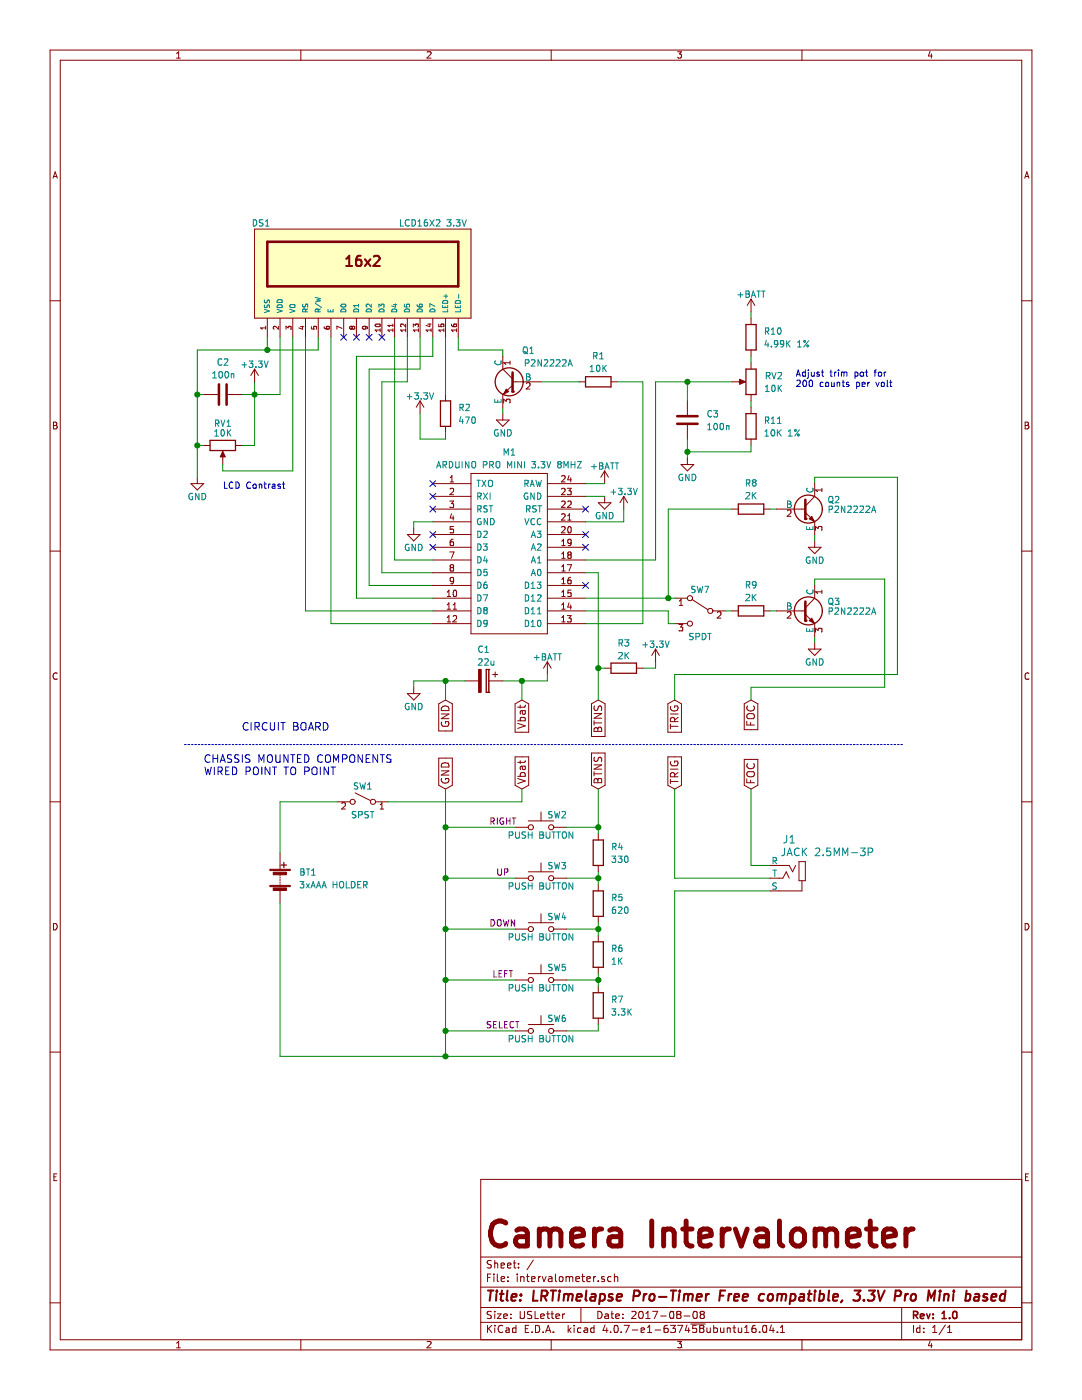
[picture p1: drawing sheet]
EESchema Schematic File Version 2
LIBS:power
LIBS:intervalometer-cache
EELAYER 25 0
EELAYER END
$Descr USLetter 8500 11000 portrait
encoding utf-8
Sheet 1 1
Title "LRTimelapse Pro-Timer Free compatible, 3.3V Pro Mini based"
Date "2017-08-08"
Rev "1.0"
Comp ""
Comment1 "Camera Intervalometer"
Comment2 ""
Comment3 ""
Comment4 ""
$EndDescr
$Comp
L LCD16X2 DS1
U 1 1
P 2850 2150
F 0 "DS1" H 2050 2550 50  0000 C CNN
F 1 "LCD16X2 3.3V" H 3400 2550 50  0000 C CNN
F 2 "WC1602A" H 2850 2100 50  0001 C CIN
F 3 "" H 2850 2150 50  0001 C CNN
	1    2850 2150
	1    0    0    -1  
$EndComp
$Comp
L POT RV1
U 1 1
P 1750 3500
F 0 "RV1" V 1575 3500 50  0000 C CNN
F 1 "10K" V 1650 3500 50  0000 C CNN
F 2 "" H 1750 3500 50  0001 C CNN
F 3 "" H 1750 3500 50  0001 C CNN
	1    1750 3500
	0    1    1    0   
$EndComp
$Comp
L POT RV2
U 1 1
P 5900 3000
F 0 "RV2" H 5650 3050 50  0000 L CNN
F 1 "10K" H 5650 2950 50  0000 L CNN
F 2 "" H 5900 3000 50  0001 C CNN
F 3 "" H 5900 3000 50  0001 C CNN
	1    5900 3000
	-1   0    0    -1  
$EndComp
$Comp
L SW_Push SW2
U 1 1
P 4250 6500
F 0 "SW2" H 4300 6600 50  0000 L CNN
F 1 "PUSH BUTTON" H 4250 6440 50  0000 C CNN
F 2 "" H 4250 6700 50  0001 C CNN
F 3 "" H 4250 6700 50  0001 C CNN
F 4 "RIGHT" H 3950 6550 50  0000 C CNN "Function"
	1    4250 6500
	1    0    0    -1  
$EndComp
$Comp
L SW_SPST SW1
U 1 1
P 2850 6300
F 0 "SW1" H 2850 6425 50  0000 C CNN
F 1 "SPST" H 2850 6200 50  0000 C CNN
F 2 "" H 2850 6300 50  0001 C CNN
F 3 "" H 2850 6300 50  0001 C CNN
	1    2850 6300
	-1   0    0    -1  
$EndComp
$Comp
L Battery BT1
U 1 1
P 2200 6900
F 0 "BT1" H 2350 6950 50  0000 L CNN
F 1 "3xAAA HOLDER" H 2350 6850 50  0000 L CNN
F 2 "" V 2200 6960 50  0001 C CNN
F 3 "" V 2200 6960 50  0001 C CNN
	1    2200 6900
	1    0    0    -1  
$EndComp
$Comp
L SW_SPDT SW7
U 1 1
P 5500 4800
F 0 "SW7" H 5500 4970 50  0000 C CNN
F 1 "SPDT" H 5500 4600 50  0000 C CNN
F 2 "" H 5500 4800 50  0001 C CNN
F 3 "" H 5500 4800 50  0001 C CNN
	1    5500 4800
	-1   0    0    -1  
$EndComp
$Comp
L R R4
U 1 1
P 4700 6700
F 0 "R4" H 4800 6750 50  0000 L CNN
F 1 "330" H 4800 6650 50  0000 L CNN
F 2 "" V 4630 6700 50  0001 C CNN
F 3 "" H 4700 6700 50  0001 C CNN
	1    4700 6700
	1    0    0    -1  
$EndComp
$Comp
L R R5
U 1 1
P 4700 7100
F 0 "R5" H 4800 7150 50  0000 L CNN
F 1 "620" H 4800 7050 50  0000 L CNN
F 2 "" V 4630 7100 50  0001 C CNN
F 3 "" H 4700 7100 50  0001 C CNN
	1    4700 7100
	1    0    0    -1  
$EndComp
$Comp
L R R6
U 1 1
P 4700 7500
F 0 "R6" H 4800 7550 50  0000 L CNN
F 1 "1K" H 4800 7450 50  0000 L CNN
F 2 "" V 4630 7500 50  0001 C CNN
F 3 "" H 4700 7500 50  0001 C CNN
	1    4700 7500
	1    0    0    -1  
$EndComp
$Comp
L R R7
U 1 1
P 4700 7900
F 0 "R7" H 4800 7950 50  0000 L CNN
F 1 "3.3K" H 4800 7850 50  0000 L CNN
F 2 "" V 4630 7900 50  0001 C CNN
F 3 "" H 4700 7900 50  0001 C CNN
	1    4700 7900
	1    0    0    -1  
$EndComp
$Comp
L R R2
U 1 1
P 3500 3250
F 0 "R2" H 3600 3300 50  0000 L CNN
F 1 "470" H 3600 3200 50  0000 L CNN
F 2 "" V 3430 3250 50  0001 C CNN
F 3 "" H 3500 3250 50  0001 C CNN
	1    3500 3250
	1    0    0    -1  
$EndComp
$Comp
L R R9
U 1 1
P 5900 4800
F 0 "R9" V 6100 4800 50  0000 C CNN
F 1 "2K" V 6000 4800 50  0000 C CNN
F 2 "" V 5830 4800 50  0001 C CNN
F 3 "" H 5900 4800 50  0001 C CNN
	1    5900 4800
	0    -1   -1   0   
$EndComp
$Comp
L R R8
U 1 1
P 5900 4000
F 0 "R8" V 6100 4000 50  0000 C CNN
F 1 "2K" V 6000 4000 50  0000 C CNN
F 2 "" V 5830 4000 50  0001 C CNN
F 3 "" H 5900 4000 50  0001 C CNN
	1    5900 4000
	0    -1   -1   0   
$EndComp
$Comp
L R R3
U 1 1
P 4900 5250
F 0 "R3" V 4700 5250 50  0000 C CNN
F 1 "2K" V 4800 5250 50  0000 C CNN
F 2 "" V 4830 5250 50  0001 C CNN
F 3 "" H 4900 5250 50  0001 C CNN
	1    4900 5250
	0    1    1    0   
$EndComp
$Comp
L R R10
U 1 1
P 5900 2650
F 0 "R10" H 6000 2700 50  0000 L CNN
F 1 "4.99K 1%" H 6000 2600 50  0000 L CNN
F 2 "" V 5830 2650 50  0001 C CNN
F 3 "" H 5900 2650 50  0001 C CNN
	1    5900 2650
	1    0    0    -1  
$EndComp
$Comp
L R R11
U 1 1
P 5900 3350
F 0 "R11" H 6000 3400 50  0000 L CNN
F 1 "10K 1%" H 6000 3300 50  0000 L CNN
F 2 "" V 5830 3350 50  0001 C CNN
F 3 "" H 5900 3350 50  0001 C CNN
	1    5900 3350
	1    0    0    -1  
$EndComp
$Comp
L C C3
U 1 1
P 5400 3300
F 0 "C3" H 5550 3350 50  0000 L CNN
F 1 "100n" H 5550 3250 50  0000 L CNN
F 2 "" H 5438 3150 50  0001 C CNN
F 3 "" H 5400 3300 50  0001 C CNN
	1    5400 3300
	1    0    0    -1  
$EndComp
$Comp
L C C2
U 1 1
P 1750 3100
F 0 "C2" V 2000 3050 50  0000 L CNN
F 1 "100n" V 1900 3000 50  0000 L CNN
F 2 "" H 1788 2950 50  0001 C CNN
F 3 "" H 1750 3100 50  0001 C CNN
	1    1750 3100
	0    -1   -1   0   
$EndComp
Text GLabel 4100 5500 3    60   Input ~ 0
Vbat
Text GLabel 4100 6200 1    60   Input ~ 0
Vbat
Text GLabel 3500 5500 3    60   Input ~ 0
GND
Text GLabel 3500 6200 1    60   Input ~ 0
GND
Text GLabel 4700 5500 3    60   Input ~ 0
BTNS
Text GLabel 4700 6200 1    60   Input ~ 0
BTNS
Text GLabel 5300 5500 3    60   Input ~ 0
TRIG
Text GLabel 5300 6200 1    60   Input ~ 0
TRIG
Text GLabel 5900 5500 3    60   Input ~ 0
FOC
Text GLabel 5900 6200 1    60   Input ~ 0
FOC
$Comp
L CP C1
U 1 1
P 3800 5350
F 0 "C1" V 3550 5300 50  0000 L CNN
F 1 "22u" V 3650 5300 50  0000 L CNN
F 2 "" H 3838 5200 50  0001 C CNN
F 3 "" H 3800 5350 50  0001 C CNN
	1    3800 5350
	0    1    1    0   
$EndComp
$Comp
L R R1
U 1 1
P 4700 3000
F 0 "R1" V 4900 3000 50  0000 C CNN
F 1 "10K" V 4800 3000 50  0000 C CNN
F 2 "" V 4630 3000 50  0001 C CNN
F 3 "" H 4700 3000 50  0001 C CNN
	1    4700 3000
	0    1    -1   0   
$EndComp
$Comp
L GND #PWR01
U 1 1
P 1550 3750
F 0 "#PWR01" H 1550 3500 50  0001 C CNN
F 1 "GND" H 1550 3600 50  0000 C CNN
F 2 "" H 1550 3750 50  0001 C CNN
F 3 "" H 1550 3750 50  0001 C CNN
	1    1550 3750
	1    0    0    -1  
$EndComp
$Comp
L +3.3V #PWR02
U 1 1
P 2000 3000
F 0 "#PWR02" H 2000 2850 50  0001 C CNN
F 1 "+3.3V" H 2000 3140 50  0000 C CNN
F 2 "" H 2000 3000 50  0001 C CNN
F 3 "" H 2000 3000 50  0001 C CNN
	1    2000 3000
	1    0    0    -1  
$EndComp
$Comp
L +3.3V #PWR03
U 1 1
P 3300 3250
F 0 "#PWR03" H 3300 3100 50  0001 C CNN
F 1 "+3.3V" H 3300 3390 50  0000 C CNN
F 2 "" H 3300 3250 50  0001 C CNN
F 3 "" H 3300 3250 50  0001 C CNN
	1    3300 3250
	-1   0    0    -1  
$EndComp
$Comp
L GND #PWR04
U 1 1
P 3950 3250
F 0 "#PWR04" H 3950 3000 50  0001 C CNN
F 1 "GND" H 3950 3100 50  0000 C CNN
F 2 "" H 3950 3250 50  0001 C CNN
F 3 "" H 3950 3250 50  0001 C CNN
	1    3950 3250
	1    0    0    -1  
$EndComp
$Comp
L GND #PWR05
U 1 1
P 3250 4150
F 0 "#PWR05" H 3250 3900 50  0001 C CNN
F 1 "GND" H 3250 4000 50  0000 C CNN
F 2 "" H 3250 4150 50  0001 C CNN
F 3 "" H 3250 4150 50  0001 C CNN
	1    3250 4150
	1    0    0    -1  
$EndComp
$Comp
L GND #PWR06
U 1 1
P 5400 3600
F 0 "#PWR06" H 5400 3350 50  0001 C CNN
F 1 "GND" H 5400 3450 50  0000 C CNN
F 2 "" H 5400 3600 50  0001 C CNN
F 3 "" H 5400 3600 50  0001 C CNN
	1    5400 3600
	1    0    0    -1  
$EndComp
$Comp
L +BATT #PWR07
U 1 1
P 4750 3800
F 0 "#PWR07" H 4750 3650 50  0001 C CNN
F 1 "+BATT" H 4750 3940 50  0000 C CNN
F 2 "" H 4750 3800 50  0001 C CNN
F 3 "" H 4750 3800 50  0001 C CNN
	1    4750 3800
	1    0    0    -1  
$EndComp
$Comp
L GND #PWR08
U 1 1
P 4750 3900
F 0 "#PWR08" H 4750 3650 50  0001 C CNN
F 1 "GND" H 4750 3750 50  0000 C CNN
F 2 "" H 4750 3900 50  0001 C CNN
F 3 "" H 4750 3900 50  0001 C CNN
	1    4750 3900
	1    0    0    -1  
$EndComp
$Comp
L +3.3V #PWR09
U 1 1
P 4900 4000
F 0 "#PWR09" H 4900 3850 50  0001 C CNN
F 1 "+3.3V" H 4900 4140 50  0000 C CNN
F 2 "" H 4900 4000 50  0001 C CNN
F 3 "" H 4900 4000 50  0001 C CNN
	1    4900 4000
	1    0    0    -1  
$EndComp
$Comp
L +BATT #PWR010
U 1 1
P 5900 2450
F 0 "#PWR010" H 5900 2300 50  0001 C CNN
F 1 "+BATT" H 5900 2590 50  0000 C CNN
F 2 "" H 5900 2450 50  0001 C CNN
F 3 "" H 5900 2450 50  0001 C CNN
	1    5900 2450
	1    0    0    -1  
$EndComp
$Comp
L GND #PWR011
U 1 1
P 3250 5400
F 0 "#PWR011" H 3250 5150 50  0001 C CNN
F 1 "GND" H 3250 5250 50  0000 C CNN
F 2 "" H 3250 5400 50  0001 C CNN
F 3 "" H 3250 5400 50  0001 C CNN
	1    3250 5400
	1    0    0    -1  
$EndComp
Wire Wire Line
	2000 3500 1900 3500
Wire Wire Line
	1900 3100 2000 3100
Wire Wire Line
	2000 3100 2200 3100
Connection ~ 2000 3100
Wire Wire Line
	1550 3100 1600 3100
Wire Wire Line
	1550 3500 1600 3500
Connection ~ 1550 3500
Wire Wire Line
	2100 2750 2100 2650
Connection ~ 1550 3100
Wire Wire Line
	1750 3650 1750 3700
Wire Wire Line
	1550 2750 1550 3100
Wire Wire Line
	1550 3100 1550 3500
Wire Wire Line
	1550 3500 1550 3750
Wire Wire Line
	2000 3000 2000 3100
Wire Wire Line
	2000 3100 2000 3500
Wire Wire Line
	2200 3100 2200 2650
Wire Wire Line
	1750 3700 2300 3700
Wire Wire Line
	2300 3700 2300 2650
Wire Wire Line
	3500 2650 3500 3100
Wire Wire Line
	3500 3450 3300 3450
Wire Wire Line
	3300 3450 3300 3250
Wire Wire Line
	3950 3200 3950 3250
Wire Wire Line
	3600 2650 3600 2750
Wire Wire Line
	3600 2750 3950 2750
Wire Wire Line
	3950 2750 3950 2800
Wire Wire Line
	3500 3400 3500 3450
Wire Wire Line
	1550 2750 2100 2750
Wire Wire Line
	2100 2750 2500 2750
Wire Wire Line
	2500 2750 2500 2650
Connection ~ 2100 2750
Wire Wire Line
	2400 2650 2400 4800
Wire Wire Line
	2400 4800 3400 4800
Wire Wire Line
	2600 2650 2600 4900
Wire Wire Line
	2600 4900 3400 4900
Wire Wire Line
	3400 4700 2800 4700
Wire Wire Line
	2800 2800 3400 2800
Wire Wire Line
	3400 2800 3400 2650
Wire Wire Line
	3400 4600 2900 4600
Wire Wire Line
	2900 2900 3300 2900
Wire Wire Line
	3300 2900 3300 2650
Wire Wire Line
	3000 4500 3400 4500
Wire Wire Line
	3000 3000 3200 3000
Wire Wire Line
	3200 3000 3200 2650
Wire Wire Line
	3100 4400 3400 4400
Wire Wire Line
	3250 4150 3250 4100
Wire Wire Line
	3250 4100 3400 4100
Wire Wire Line
	4850 3000 5050 3000
Wire Wire Line
	5050 3000 5050 4900
Wire Wire Line
	5050 4900 4600 4900
Wire Wire Line
	4600 4100 4900 4100
Wire Wire Line
	4900 4100 4900 4000
Wire Wire Line
	4600 3900 4750 3900
Wire Wire Line
	4600 3800 4750 3800
Wire Wire Line
	4250 3000 4550 3000
Wire Wire Line
	5900 2450 5900 2500
Wire Wire Line
	5400 3450 5400 3550
Wire Wire Line
	5400 3550 5400 3600
Wire Wire Line
	5400 3550 5900 3550
Wire Wire Line
	5900 3550 5900 3500
Connection ~ 5400 3550
Wire Wire Line
	5400 3150 5400 3000
Wire Wire Line
	5150 3000 5400 3000
Wire Wire Line
	5400 3000 5750 3000
Wire Wire Line
	4600 4400 5150 4400
Wire Wire Line
	5150 4400 5150 3000
Connection ~ 5400 3000
Wire Wire Line
	5900 3150 5900 3200
Wire Wire Line
	5900 2800 5900 2850
Wire Wire Line
	3250 5400 3250 5350
Wire Wire Line
	3250 5350 3500 5350
Wire Wire Line
	3500 5350 3650 5350
Wire Wire Line
	3500 5500 3500 5350
Connection ~ 3500 5350
$Comp
L +BATT #PWR012
U 1 1
P 4300 5300
F 0 "#PWR012" H 4300 5150 50  0001 C CNN
F 1 "+BATT" H 4300 5440 50  0000 C CNN
F 2 "" H 4300 5300 50  0001 C CNN
F 3 "" H 4300 5300 50  0001 C CNN
	1    4300 5300
	1    0    0    -1  
$EndComp
Wire Wire Line
	2200 6700 2200 6300
Wire Wire Line
	2200 6300 2650 6300
Wire Wire Line
	3050 6300 4100 6300
Wire Wire Line
	4100 6300 4100 6200
Wire Wire Line
	5300 7000 6050 7000
Wire Wire Line
	2200 7100 2200 8300
Wire Wire Line
	2200 8300 3500 8300
Wire Wire Line
	3500 8300 5300 8300
Wire Wire Line
	5300 8300 5300 7000
Wire Wire Line
	3500 6200 3500 6500
Wire Wire Line
	3500 6500 3500 6900
Wire Wire Line
	3500 6900 3500 7300
Wire Wire Line
	3500 7300 3500 7700
Wire Wire Line
	3500 7700 3500 8100
Wire Wire Line
	3500 8100 3500 8300
Connection ~ 3500 8300
Wire Wire Line
	4050 6500 3500 6500
Connection ~ 3500 6500
Wire Wire Line
	4050 6900 3500 6900
Connection ~ 3500 6900
Wire Wire Line
	4050 7300 3500 7300
Connection ~ 3500 7300
Wire Wire Line
	4050 7700 3500 7700
Connection ~ 3500 7700
Wire Wire Line
	4050 8100 3500 8100
Connection ~ 3500 8100
Wire Wire Line
	4700 6850 4700 6900
Wire Wire Line
	4700 6900 4700 6950
Wire Wire Line
	4700 7250 4700 7300
Wire Wire Line
	4700 7300 4700 7350
Wire Wire Line
	4700 7650 4700 7700
Wire Wire Line
	4700 7700 4700 7750
Wire Wire Line
	4700 8050 4700 8100
Wire Wire Line
	4700 8100 4450 8100
Wire Wire Line
	4450 7700 4700 7700
Connection ~ 4700 7700
Wire Wire Line
	4450 7300 4700 7300
Connection ~ 4700 7300
Wire Wire Line
	4450 6900 4700 6900
Connection ~ 4700 6900
Wire Wire Line
	5300 6200 5300 6900
Wire Wire Line
	5300 6900 6050 6900
Wire Wire Line
	5900 6800 6050 6800
Wire Wire Line
	5900 6200 5900 6800
$Comp
L ArduinoProMini M1
U 1 1
P 4000 4300
F 0 "M1" H 4000 5050 50  0000 C CNN
F 1 "ARDUINO PRO MINI 3.3V 8MHZ" H 4000 4950 50  0000 C CNN
F 2 "" H 4010 4300 60  0000 C CNN
F 3 "" H 4010 4300 60  0000 C CNN
	1    4000 4300
	1    0    0    -1  
$EndComp
Wire Wire Line
	4300 5350 4300 5300
Wire Wire Line
	3950 5350 4100 5350
Wire Wire Line
	4100 5350 4300 5350
Wire Wire Line
	4100 5500 4100 5350
Connection ~ 4100 5350
Wire Wire Line
	4600 4800 5250 4800
Wire Wire Line
	5250 4700 5250 4000
Wire Wire Line
	4600 4700 5250 4700
Wire Wire Line
	5250 4700 5300 4700
Connection ~ 5250 4700
Wire Wire Line
	5250 4800 5250 4900
Wire Wire Line
	5250 4900 5300 4900
$Comp
L GND #PWR013
U 1 1
P 6400 4250
F 0 "#PWR013" H 6400 4000 50  0001 C CNN
F 1 "GND" H 6400 4100 50  0000 C CNN
F 2 "" H 6400 4250 50  0001 C CNN
F 3 "" H 6400 4250 50  0001 C CNN
	1    6400 4250
	1    0    0    -1  
$EndComp
$Comp
L GND #PWR014
U 1 1
P 6400 5050
F 0 "#PWR014" H 6400 4800 50  0001 C CNN
F 1 "GND" H 6400 4900 50  0000 C CNN
F 2 "" H 6400 5050 50  0001 C CNN
F 3 "" H 6400 5050 50  0001 C CNN
	1    6400 5050
	1    0    0    -1  
$EndComp
Wire Wire Line
	6400 4200 6400 4250
Wire Wire Line
	6400 5000 6400 5050
Wire Wire Line
	6400 4600 6400 4550
Wire Wire Line
	6400 4550 6950 4550
Wire Wire Line
	6950 4550 6950 5400
Wire Wire Line
	6950 5400 5900 5400
Wire Wire Line
	5900 5400 5900 5500
Wire Wire Line
	6400 3800 6400 3750
Wire Wire Line
	6400 3750 7050 3750
Wire Wire Line
	7050 3750 7050 5300
Wire Wire Line
	7050 5300 5300 5300
Wire Wire Line
	5300 5300 5300 5500
Wire Wire Line
	5250 4000 5750 4000
Wire Wire Line
	5700 4800 5750 4800
Wire Wire Line
	6050 4000 6100 4000
Wire Wire Line
	6050 4800 6100 4800
Wire Wire Line
	4700 6200 4700 6500
Wire Wire Line
	4700 6500 4700 6550
Wire Wire Line
	4450 6500 4700 6500
Connection ~ 4700 6500
NoConn ~ 2700 2650
NoConn ~ 2800 2650
NoConn ~ 2900 2650
NoConn ~ 3000 2650
NoConn ~ 3400 3800
NoConn ~ 3400 3900
NoConn ~ 3400 4000
NoConn ~ 3400 4200
NoConn ~ 3400 4300
NoConn ~ 4600 4600
NoConn ~ 4600 4300
NoConn ~ 4600 4200
NoConn ~ 4600 4000
$Comp
L JACK_2.5MM-3P J1
U 1 1
P 6200 6900
F 0 "J1" H 6200 6600 60  0000 C CNN
F 1 "JACK 2.5MM-3P" H 5900 6700 60  0000 C CNN
F 2 "" H 6200 6900 60  0000 C CNN
F 3 "" H 6200 6900 60  0000 C CNN
	1    6200 6900
	-1   0    0    1   
$EndComp
Text Notes 1900 5750 0    60   ~ 0
CIRCUIT BOARD
Text Notes 1600 6100 0    60   ~ 0
CHASSIS MOUNTED COMPONENTS\nWIRED POINT TO POINT
$Comp
L SW_Push SW3
U 1 1
P 4250 6900
F 0 "SW3" H 4300 7000 50  0000 L CNN
F 1 "PUSH BUTTON" H 4250 6840 50  0000 C CNN
F 2 "" H 4250 7100 50  0001 C CNN
F 3 "" H 4250 7100 50  0001 C CNN
F 4 "UP" H 3950 6950 50  0000 C CNN "Function"
	1    4250 6900
	1    0    0    -1  
$EndComp
$Comp
L SW_Push SW4
U 1 1
P 4250 7300
F 0 "SW4" H 4300 7400 50  0000 L CNN
F 1 "PUSH BUTTON" H 4250 7240 50  0000 C CNN
F 2 "" H 4250 7500 50  0001 C CNN
F 3 "" H 4250 7500 50  0001 C CNN
F 4 "DOWN" H 3950 7350 50  0000 C CNN "Function"
	1    4250 7300
	1    0    0    -1  
$EndComp
$Comp
L SW_Push SW5
U 1 1
P 4250 7700
F 0 "SW5" H 4300 7800 50  0000 L CNN
F 1 "PUSH BUTTON" H 4250 7640 50  0000 C CNN
F 2 "" H 4250 7900 50  0001 C CNN
F 3 "" H 4250 7900 50  0001 C CNN
F 4 "LEFT" H 3950 7750 50  0000 C CNN "Function"
	1    4250 7700
	1    0    0    -1  
$EndComp
$Comp
L SW_Push SW6
U 1 1
P 4250 8100
F 0 "SW6" H 4300 8200 50  0000 L CNN
F 1 "PUSH BUTTON" H 4250 8040 50  0000 C CNN
F 2 "" H 4250 8300 50  0001 C CNN
F 3 "" H 4250 8300 50  0001 C CNN
F 4 "SELECT" H 3950 8150 50  0000 C CNN "Function"
	1    4250 8100
	1    0    0    -1  
$EndComp
Wire Wire Line
	3100 2650 3100 4400
Wire Wire Line
	3000 3000 3000 4500
Wire Wire Line
	2900 4600 2900 2900
Wire Wire Line
	2800 4700 2800 2800
Text Notes 6250 3050 0    50   ~ 0
Adjust trim pot for\n200 counts per volt
Text Notes 1750 3850 0    50   ~ 0
LCD Contrast
$Comp
L +3.3V #PWR015
U 1 1
P 5150 5200
F 0 "#PWR015" H 5150 5050 50  0001 C CNN
F 1 "+3.3V" H 5150 5340 50  0000 C CNN
F 2 "" H 5150 5200 50  0001 C CNN
F 3 "" H 5150 5200 50  0001 C CNN
	1    5150 5200
	1    0    0    -1  
$EndComp
Wire Wire Line
	4600 4500 4700 4500
Wire Wire Line
	4700 4500 4700 5250
Wire Wire Line
	4700 5250 4700 5500
Wire Wire Line
	4750 5250 4700 5250
Connection ~ 4700 5250
Wire Wire Line
	5050 5250 5150 5250
Wire Wire Line
	5150 5250 5150 5200
$Comp
L P2N2222A Q1
U 1 1
P 4050 3000
F 0 "Q1" H 3900 3250 50  0000 L CNN
F 1 "P2N2222A" H 3600 3150 50  0000 L CNN
F 2 "TO_SOT_Packages_THT:TO-92_Molded_Narrow" H 4250 2925 50  0001 L CIN
F 3 "" H 4050 3000 50  0001 L CNN
	1    4050 3000
	-1   0    0    -1  
$EndComp
$Comp
L P2N2222A Q2
U 1 1
P 6300 4000
F 0 "Q2" H 6500 4075 50  0000 L CNN
F 1 "P2N2222A" H 6500 4000 50  0000 L CNN
F 2 "TO_SOT_Packages_THT:TO-92_Molded_Narrow" H 6500 3925 50  0001 L CIN
F 3 "" H 6300 4000 50  0001 L CNN
	1    6300 4000
	1    0    0    -1  
$EndComp
$Comp
L P2N2222A Q3
U 1 1
P 6300 4800
F 0 "Q3" H 6500 4875 50  0000 L CNN
F 1 "P2N2222A" H 6500 4800 50  0000 L CNN
F 2 "TO_SOT_Packages_THT:TO-92_Molded_Narrow" H 6500 4725 50  0001 L CIN
F 3 "" H 6300 4800 50  0001 L CNN
	1    6300 4800
	1    0    0    -1  
$EndComp
Wire Notes Line
	1450 5850 7100 5850
$EndSCHEMATC
